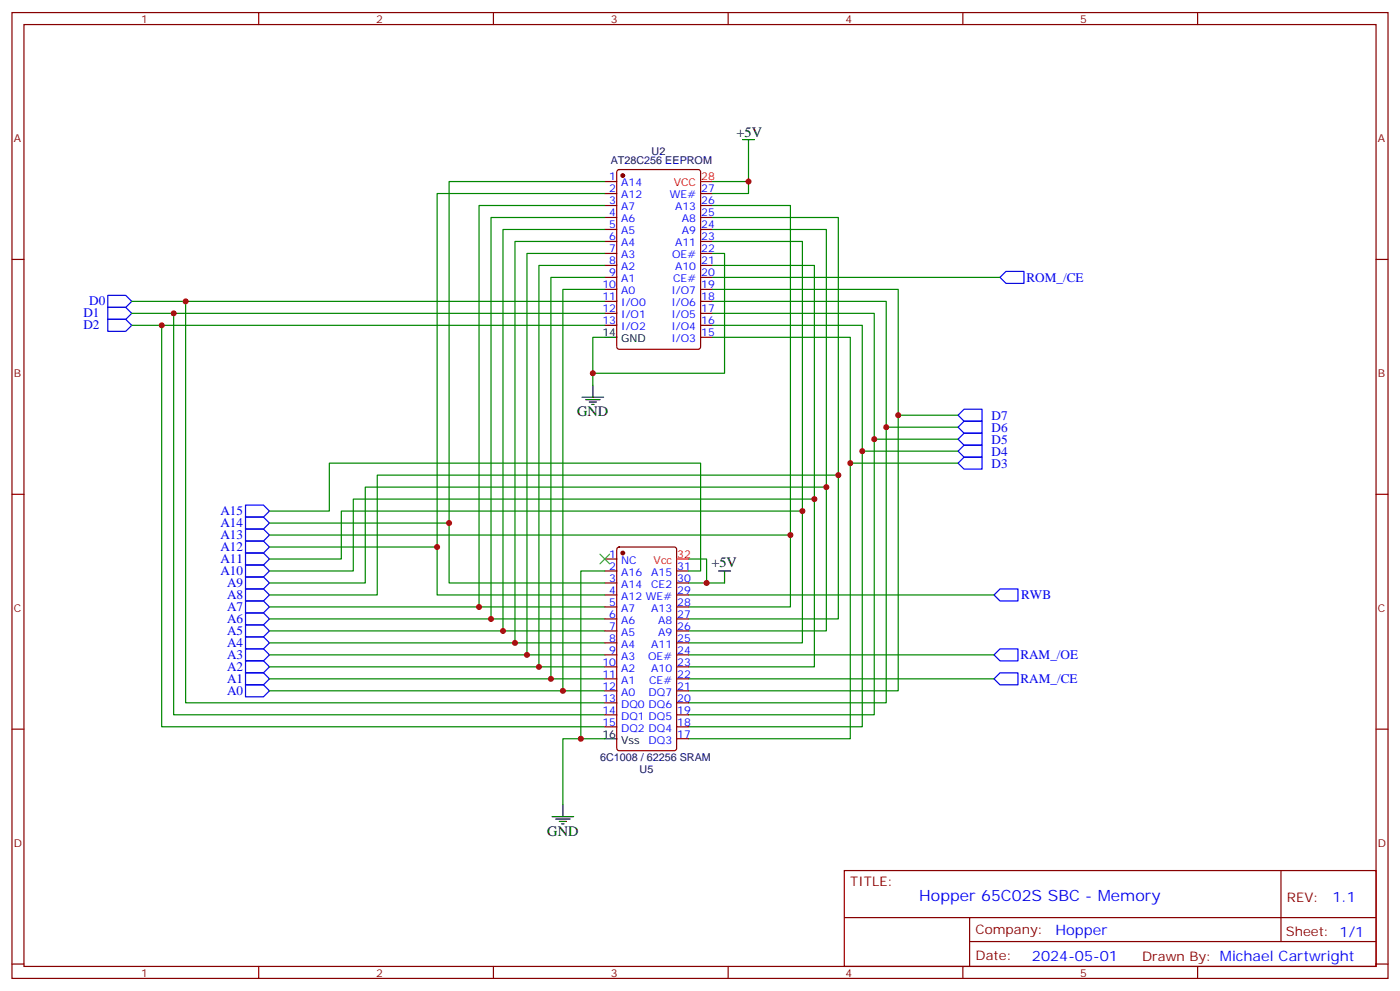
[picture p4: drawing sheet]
<svg xmlns="http://www.w3.org/2000/svg" width="412mm" height="292mm" viewBox="0 0 412 292" stroke-linecap="round" stroke-linejoin="round" font-family="sans-serif">
<g fill="none" stroke="#870000" stroke-width=".35">
<path d="M3.5 3.7h405.4v284.3h-405.4zM7.1 7.2h398.2v277.3h-398.2zM76.2 3.7v3.5M145.3 3.7v3.5M214.5 3.7v3.5M283.6 3.7v3.5M352.8 3.7v3.5M178.2 53.4h3.5M178.2 57h3.5M181.9 50.1l.5-.2h23.3l.6 .4 .1 51.8-.5 .7h-23.5l-.7-.4v-51.8zM206.4 57h3.5M3.5 76.4h3.6"/>
<path d="M178.2 60.5h3.5M178.2 64h3.5M178.2 67.6h3.5M178.2 71.1h3.5M178.2 74.6h3.5M178.2 78.1h3.5M206.4 60.5h3.5M206.4 64h3.5M206.4 67.6h3.5M206.4 71.1h3.5M206.4 74.6h3.5M206.4 78.1h3.5"/>
<path d="M405.3 76.4h3.6M178.2 81.7h3.5M178.2 85.2h3.5M178.2 88.7h3.5M178.2 92.3h3.5M178.2 95.8h3.5M206.4 81.7h3.5M206.4 85.2h3.5M206.4 88.7h3.5M206.4 92.3h3.5M206.4 95.8h3.5M206.4 99.3h3.5"/>
<path d="M3.5 145.5h3.6M405.3 145.5h3.6M178.2 164.6h3.5M178.2 168.1h3.5M178.2 171.6h3.5M178.2 175.2h3.5M178.2 178.7h3.5M181.9 161.2l.5-.2h16.2l.7 .5v58.8l-.4 .7h-16.5l-.7-.4v-58.9zM199.3 168.1h3.5M199.3 171.6h3.5M199.3 175.2h3.5M199.3 178.7h3.5"/>
<path d="M178.2 182.2h3.5M178.2 185.7h3.5M178.2 189.3h3.5M178.2 192.8h3.5M178.2 196.3h3.5M178.2 199.8h3.5M199.3 182.2h3.5M199.3 185.7h3.5M199.3 189.3h3.5M199.3 192.8h3.5M199.3 196.3h3.5M199.3 199.8h3.5"/>
<path d="M3.5 214.7h3.6M178.2 203.4h3.5M178.2 206.9h3.5M178.2 210.4h3.5M178.2 214h3.5M199.3 203.4h3.5M199.3 206.9h3.5M199.3 210.4h3.5M199.3 214h3.5M199.3 217.5h3.5M405.3 214.7h3.6M248.7 256.3h156.6v28.2h-156.6z"/>
<path d="M377.3 256.3v20.9M248.7 270.1h156.5M285.6 277.2h119.6M285.6 270.1v14.2M3.5 283.8h3.6M76.2 284.5v3.5M145.3 284.5v3.5M214.5 284.5v3.5M283.6 284.5v3.5M352.8 284.5v3.5M405.3 283.8h3.6"/>
</g>
<g fill="none" stroke="#00f" stroke-width=".35">
<path d="M31.7 87h5.3l1.8 1.7-1.8 1.8h-5.3zM31.7 90.5h5.3l1.8 1.8-1.8 1.7h-5.3zM31.7 94h5.3l1.8 1.8-1.8 1.7h-5.3zM294.6 81.7l1.7-1.8h5.3v3.5h-5.3zM282.2 136.3l1.8-1.7h5.3v3.5h-5.3zM282.2 132.8l1.8-1.7h5.3v3.5h-5.3zM282.2 129.3l1.8-1.8h5.3v3.6h-5.3zM282.2 125.8l1.8-1.8h5.3v3.5h-5.3zM282.2 122.2l1.8-1.7h5.3v3.5h-5.3zM72.3 159.3h5.3l1.8 1.7-1.8 1.8h-5.3zM72.3 155.8h5.3l1.8 1.7-1.8 1.8h-5.3zM72.3 152.2h5.3l1.8 1.8-1.8 1.8h-5.3z"/>
<path d="M72.3 148.7h5.3l1.8 1.8-1.8 1.7h-5.3zM72.3 176.9h5.3l1.8 1.8-1.8 1.7h-5.3zM72.3 173.4h5.3l1.8 1.8-1.8 1.7h-5.3zM72.3 169.9h5.3l1.8 1.7-1.8 1.8h-5.3zM72.3 166.3h5.3l1.8 1.8-1.8 1.8h-5.3zM72.3 162.8h5.3l1.8 1.8-1.8 1.7h-5.3zM292.8 175.2l1.8-1.8h5.3v3.5h-5.3zM72.3 198.1h5.3l1.8 1.7-1.8 1.8h-5.3zM72.3 194.6h5.3l1.8 1.7-1.8 1.8h-5.3zM72.3 191h5.3l1.8 1.8-1.8 1.8h-5.3zM72.3 187.5h5.3l1.8 1.8-1.8 1.7h-5.3zM72.3 184h5.3l1.8 1.7-1.8 1.8h-5.3z"/>
<path d="M72.3 180.4h5.3l1.8 1.8-1.8 1.8h-5.3zM294.6 198.1h5.3v3.5h-5.3l-1.8-1.8zM294.6 191h5.3v3.6h-5.3l-1.8-1.8zM72.3 201.6h5.3l1.8 1.8-1.8 1.7h-5.3z"/>
</g>
<g fill="none" stroke="#000" stroke-width=".35">
<path d="M218.7 41.1h3.5M220.5 41.1v3.5M178.2 99.3h3.5M171.4 116.9h6.4M172.5 117.7h4.2M173.6 118.4h2.1M174.3 119.1h.7M174.6 113.4v3.5M211.7 168.1h3.5M213.4 168.1v3.5M178.2 217.5h3.5M165.8 236.9v3.5"/>
<path d="M162.6 240.4h6.4M163.7 241.1h4.2M164.7 241.8h2.2M165.5 242.5h.7"/>
</g>
<g fill="#870000" stroke="#870000" stroke-width=".35">
<circle cx="183.4" cy="51.7" r=".53"/>
<circle cx="183.4" cy="162.8" r=".53"/>
</g>
<path d="M206.4 53.4h3.5M199.3 164.6h3.5" fill="none" stroke="#f00" stroke-width=".35"/>
<g fill="none" stroke="#008700" stroke-width=".35">
<path d="M178.2 57h-49.4v104M178.2 53.4h-45.9v100.6M220.5 44.6v8.8h-10.6M220.5 53.4v3.6h-10.6M178.2 78.1h-19.5v118.2M178.2 74.6h-23v118.2M178.2 71.1h-26.5v118.2M178.2 67.6h-30v118.1M178.2 64h-33.6v118.2M178.2 60.5h-37.1v118.2M209.9 60.5h22.9v97M209.9 71.1h26.5v79.4"/>
<path d="M209.9 74.6h3.5v35.3h-38.8M209.9 78.1h30v68.8M209.9 67.6h33.5v75.8M209.9 64h37v75.9M38.8 88.7h139.4M38.8 92.3h139.4M38.8 95.8h139.4M47.6 95.8v118.2h130.6M51.2 92.3v118.1h127M54.7 88.7v118.2h123.5M178.2 99.3h-3.6v14.1M178.2 85.2h-12.4v118.2"/>
<path d="M178.2 81.7h-15.9v118.1M209.9 99.3h40.6v37h31.7M209.9 85.2h54.7v37M209.9 88.7h51.2v37.1M209.9 92.3h47.6v37M209.9 95.8h44.1v37M209.9 81.7h84.7M250.5 136.3v81.2h-47.7M282.2 132.8h-28.2v81.2h-51.2M282.2 129.3h-24.7v81.1h-54.7M282.2 125.8h-21.1v81.1h-58.3M282.2 122.2h-17.6v81.2h-61.8"/>
<path d="M79.4 154h52.9v17.6h45.9M79.4 157.5h153.4v21.2h-30M79.4 150.5h17.6v-14.2h109.4v31.8h-3.6M79.4 161h49.4v14.2h49.4M79.4 164.6h21.1v-14.1h135.9v38.8h-33.6M79.4 168.1h24.7v-21.2h135.8v49.4h-37.1M79.4 171.6h28.2v-28.2h135.8v42.3h-40.6M79.4 175.2h31.7v-35.3h135.8v42.3h-44.1M79.4 178.7h98.8M178.2 168.1h-7.1v49.4M202.8 175.2h90M202.8 171.6h10.6"/>
<path d="M202.8 164.6h5.3v7M79.4 199.8h98.8M79.4 196.3h98.8M79.4 192.8h98.8M79.4 189.3h98.8M79.4 185.7h98.8M79.4 182.2h98.8M202.8 192.8h90M202.8 199.8h90M79.4 203.4h98.8M178.2 217.5h-12.4v19.4"/>
</g>
<path d="M176.7 163.2l2.9 2.8M179.6 163.2l-2.9 2.8" fill="none" stroke="#3c3" stroke-width=".35"/>
<g fill="#c00">
<circle cx="165.8" cy="203.4" r=".88"/>
<circle cx="162.3" cy="199.8" r=".88"/>
<circle cx="158.8" cy="196.3" r=".88"/>
<circle cx="155.2" cy="192.8" r=".88"/>
<circle cx="151.7" cy="189.3" r=".88"/>
<circle cx="148.2" cy="185.7" r=".88"/>
<circle cx="144.6" cy="182.2" r=".88"/>
<circle cx="141.1" cy="178.7" r=".88"/>
<circle cx="128.8" cy="161" r=".88"/>
<circle cx="132.3" cy="154" r=".88"/>
<circle cx="232.8" cy="157.5" r=".88"/>
<circle cx="236.4" cy="150.5" r=".88"/>
<circle cx="174.6" cy="109.9" r=".88"/>
<circle cx="239.9" cy="146.9" r=".88"/>
<circle cx="243.4" cy="143.4" r=".88"/>
<circle cx="246.9" cy="139.9" r=".88"/>
<circle cx="54.7" cy="88.7" r=".88"/>
<circle cx="51.2" cy="92.3" r=".88"/>
<circle cx="47.6" cy="95.8" r=".88"/>
<circle cx="250.5" cy="136.3" r=".88"/>
<circle cx="264.6" cy="122.2" r=".88"/>
<circle cx="261.1" cy="125.8" r=".88"/>
<circle cx="257.5" cy="129.3" r=".88"/>
<circle cx="254" cy="132.8" r=".88"/>
<circle cx="220.5" cy="53.4" r=".88"/>
<circle cx="208.1" cy="171.6" r=".88"/>
<circle cx="171.1" cy="217.5" r=".88"/>
</g>
<text font-size="4.6" fill="#00f" x="270.8" y="265.3">Hopper 65C02S SBC - Memory</text>
<g font-size="4.2">
<text x="217" y="40.4">+5V</text>
<text x="170" y="122.6">GND</text>
<text x="209.5" y="166.9">+5V</text>
<text x="161.2" y="246.1">GND</text>
</g>
<g font-size="4.2" fill="#00f">
<text x="392.5" y="265.6">1.1</text>
<text x="310.9" y="275.1">Hopper</text>
<text x="304" y="282.9">2024-05-01</text>
</g>
<g font-size="3.9" fill="#00f">
<text x="302.4" y="83">ROM_/CE</text>
<text x="26.3" y="89.9">D0</text>
<text x="24.6" y="93.4">D1</text>
<text x="24.6" y="96.9">D2</text>
<text x="292.1" y="123.6">D7</text>
<text x="292.1" y="130.7">D5</text>
<text x="292.1" y="127.1">D6</text>
<text x="292.1" y="137.7">D3</text>
<text x="292.1" y="134.2">D4</text>
<text x="64.9" y="155.2">A14</text>
<text x="64.9" y="151.7">A15</text>
<text x="64.9" y="158.7">A13</text>
<text x="64.9" y="165.7">A11</text>
<text x="64.9" y="162.2">A12</text>
<text x="64.9" y="169.3">A10</text>
<text x="66.9" y="172.8">A9</text>
<text x="66.9" y="179.8">A7</text>
<text x="66.9" y="176.3">A8</text>
<text x="300.8" y="176.5">RWB</text>
<text x="66.9" y="183.4">A6</text>
<text x="66.9" y="190.4">A4</text>
<text x="66.9" y="186.9">A5</text>
<text x="66.9" y="197.5">A2</text>
<text x="66.9" y="194">A3</text>
<text x="300.6" y="194">RAM_/OE</text>
<text x="66.9" y="201">A1</text>
<text x="300.6" y="201.2">RAM_/CE</text>
<text x="66.9" y="204.5">A0</text>
</g>
<g font-size="3.9" fill="#800">
<text x="250.5" y="260.9">TITLE:</text>
<text x="379.1" y="265.6">REV:</text>
<text x="287.4" y="275.1">Company:</text>
<text x="378.7" y="275.7">Sheet: 1/1</text>
<text x="287.4" y="282.8">Date:</text>
<text x="336.4" y="282.8">Drawn By: Michael Cartwright</text>
</g>
<g font-size="3.2" fill="#800">
<text x="41.6" y="6.7">1</text>
<text x="110.8" y="6.7">2</text>
<text x="179.9" y="6.7">3</text>
<text x="249.1" y="6.7">4</text>
<text x="318.2" y="6.7">5</text>
<text x="4.1" y="41.8">A</text>
<text x="405.9" y="41.8">A</text>
<text x="4.1" y="110.9">B</text>
<text x="405.9" y="110.9">B</text>
<text x="4.1" y="180.1">C</text>
<text x="405.9" y="180.1">C</text>
<text x="4.1" y="249.2">D</text>
<text x="405.9" y="249.2">D</text>
<text x="41.6" y="287.5">1</text>
<text x="110.8" y="287.5">2</text>
<text x="179.9" y="287.5">3</text>
<text x="249.1" y="287.5">4</text>
<text x="318.2" y="287.5">5</text>
</g>
<g font-size="3.2" fill="#000080">
<text x="191.9" y="45.7">U2</text>
<text x="179.9" y="48.2">AT28C256 EEPROM</text>
<text x="176.7" y="224">6C1008 / 62256 SRAM</text>
<text x="188.4" y="227.5">U5</text>
</g>
<g font-size="3.2" fill="#00f">
<text x="179.5" y="53.1">1</text>
<text x="179.5" y="56.6">2</text>
<text x="183" y="54.9">A14</text>
<text x="183" y="58.4">A12</text>
<text x="197.3" y="58.4">WE#</text>
<text x="206.6" y="56.6">27</text>
<text x="179.5" y="60.1">3</text>
<text x="179.5" y="63.7">4</text>
<text x="183" y="61.9">A7</text>
<text x="183" y="65.4">A6</text>
<text x="198.9" y="61.9">A13</text>
<text x="200.9" y="65.4">A8</text>
<text x="206.6" y="63.7">25</text>
<text x="206.6" y="60.1">26</text>
<text x="179.5" y="67.2">5</text>
<text x="179.5" y="70.7">6</text>
<text x="183" y="69">A5</text>
<text x="200.9" y="69">A9</text>
<text x="206.6" y="70.7">23</text>
<text x="206.6" y="67.2">24</text>
<text x="179.5" y="74.3">7</text>
<text x="179.5" y="77.8">8</text>
<text x="183" y="72.5">A4</text>
<text x="183" y="76">A3</text>
<text x="198" y="76">OE#</text>
<text x="198.9" y="72.5">A11</text>
<text x="206.6" y="77.8">21</text>
<text x="206.6" y="74.3">22</text>
<text x="179.5" y="81.3">9</text>
<text x="183" y="79.6">A2</text>
<text x="183" y="83.1">A1</text>
<text x="198.3" y="83.1">CE#</text>
<text x="198.9" y="79.6">A10</text>
<text x="206.6" y="81.3">20</text>
<text x="177.5" y="84.8">10</text>
<text x="177.5" y="88.4">11</text>
<text x="183" y="86.6">A0</text>
<text x="197.8" y="86.6">I/O7</text>
<text x="206.6" y="88.4">18</text>
<text x="206.6" y="84.8">19</text>
<text x="177.5" y="91.9">12</text>
<text x="177.5" y="95.4">13</text>
<text x="183" y="90.1">I/O0</text>
<text x="183" y="93.7">I/O1</text>
<text x="197.8" y="93.7">I/O5</text>
<text x="197.8" y="90.1">I/O6</text>
<text x="206.6" y="95.4">16</text>
<text x="206.6" y="91.9">17</text>
<text x="183" y="97.2">I/O2</text>
<text x="197.8" y="100.7">I/O3</text>
<text x="197.8" y="97.2">I/O4</text>
<text x="206.6" y="99">15</text>
<text x="179.5" y="164.2">1</text>
<text x="179.5" y="167.7">2</text>
<text x="183" y="166">NC</text>
<text x="199.5" y="167.7">31</text>
<text x="179.5" y="171.3">3</text>
<text x="183" y="169.5">A16</text>
<text x="183" y="173">A14</text>
<text x="191.8" y="173">CE2</text>
<text x="191.8" y="169.5">A15</text>
<text x="199.5" y="171.3">30</text>
<text x="179.5" y="174.8">4</text>
<text x="179.5" y="178.3">5</text>
<text x="183" y="176.6">A12 WE#</text>
<text x="199.5" y="178.3">28</text>
<text x="199.5" y="174.8">29</text>
<text x="179.5" y="181.9">6</text>
<text x="179.5" y="185.4">7</text>
<text x="183" y="180.1">A7</text>
<text x="183" y="183.6">A6</text>
<text x="191.8" y="180.1">A13</text>
<text x="193.8" y="183.6">A8</text>
<text x="199.5" y="185.4">26</text>
<text x="199.5" y="181.9">27</text>
<text x="179.5" y="188.9">8</text>
<text x="183" y="187.1">A5</text>
<text x="183" y="190.7">A4</text>
<text x="191.8" y="190.7">A11</text>
<text x="193.8" y="187.1">A9</text>
<text x="199.5" y="188.9">25</text>
<text x="177.5" y="196">10</text>
<text x="179.5" y="192.4">9</text>
<text x="183" y="194.2">A3</text>
<text x="183" y="197.7">A2</text>
<text x="190.9" y="194.2">OE#</text>
<text x="191.8" y="197.7">A10</text>
<text x="199.5" y="196">23</text>
<text x="199.5" y="192.4">24</text>
<text x="177.5" y="199.5">11</text>
<text x="177.5" y="203">12</text>
<text x="183" y="201.3">A1</text>
<text x="191.2" y="201.3">CE#</text>
<text x="199.5" y="203">21</text>
<text x="199.5" y="199.5">22</text>
<text x="177.5" y="206.6">13</text>
<text x="183" y="204.8">A0</text>
<text x="183" y="208.3">DQ0 DQ6</text>
<text x="191.1" y="204.8">DQ7</text>
<text x="199.5" y="206.6">20</text>
<text x="177.5" y="210.1">14</text>
<text x="177.5" y="213.6">15</text>
<text x="183" y="211.8">DQ1 DQ5</text>
<text x="183" y="215.4">DQ2 DQ4</text>
<text x="199.5" y="213.6">18</text>
<text x="199.5" y="210.1">19</text>
<text x="191.1" y="218.9">DQ3</text>
<text x="199.5" y="217.1">17</text>
</g>
<g font-size="3.2" fill="#f00">
<text x="206.6" y="53.1">28</text>
<text x="198.5" y="54.9">VCC</text>
<text x="192.5" y="166">Vcc</text>
<text x="199.5" y="164.2">32</text>
</g>
<g font-size="3.2">
<text x="177.5" y="99">14</text>
<text x="183" y="100.7">GND</text>
<text x="177.5" y="217.1">16</text>
<text x="183" y="218.9">Vss</text>
</g>
</svg>
